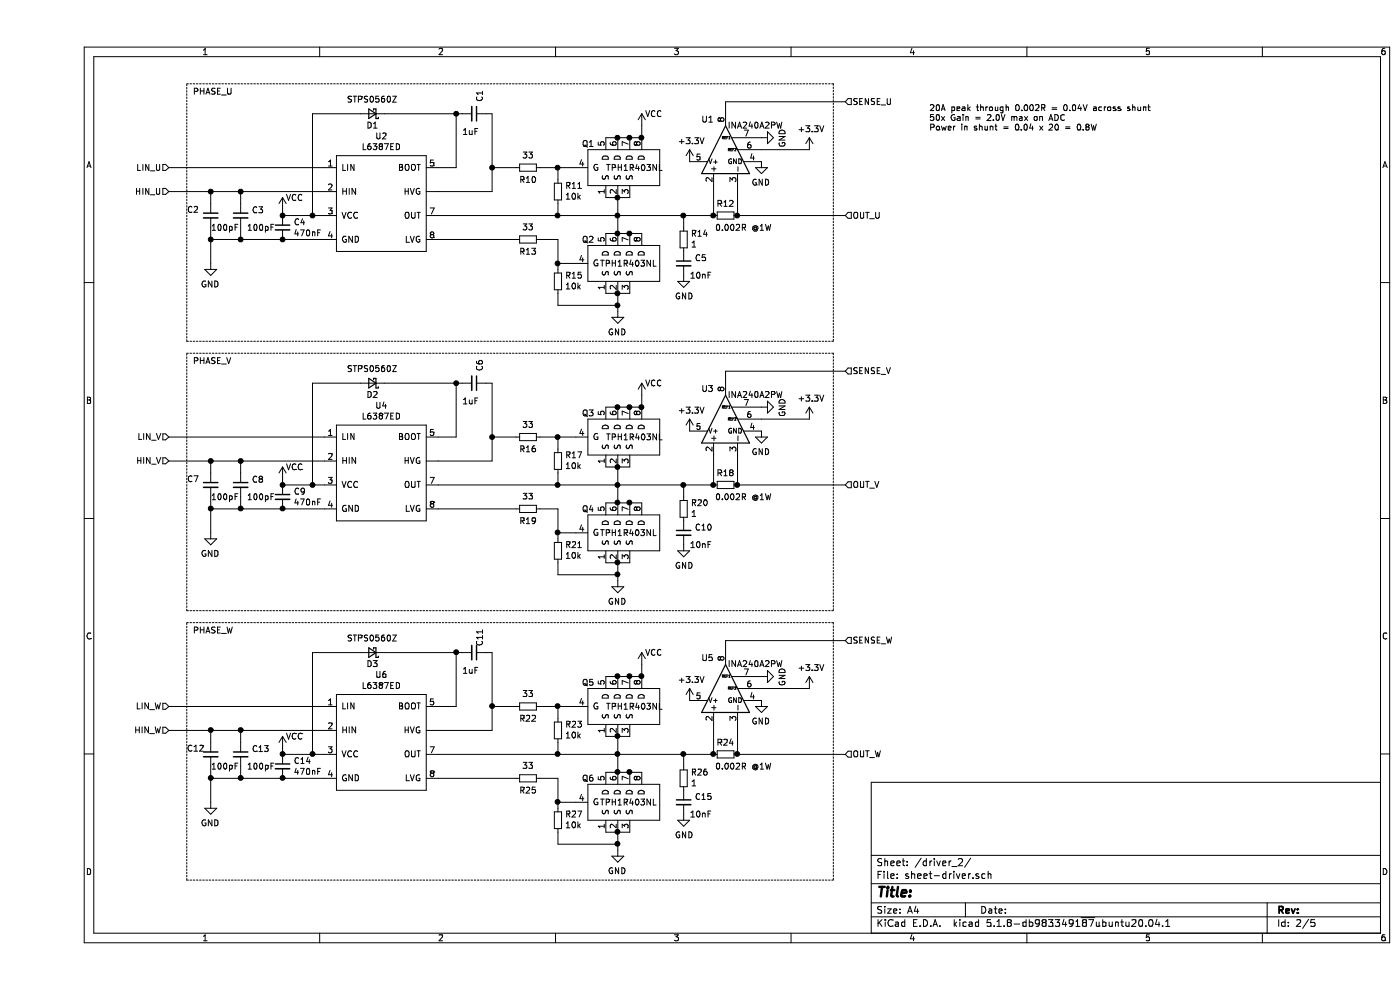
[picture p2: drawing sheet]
EESchema Schematic File Version 4
EELAYER 30 0
EELAYER END
$Descr A4 11693 8268
encoding utf-8
Sheet 2 5
Title ""
Date ""
Rev ""
Comp ""
Comment1 ""
Comment2 ""
Comment3 ""
Comment4 ""
$EndDescr
Text HLabel 1100 1400 0    50   Input ~ 0
LIN_U
Text HLabel 1100 1600 0    50   Input ~ 0
HIN_U
$Comp
L power:GND #PWR054
U 1 1
P 1450 2200
AR Path="/5FC111AC/5FC15F46" Ref="#PWR054"  Part="1" 
AR Path="/5FC11FE9/5FC15F46" Ref="#PWR027"  Part="1" 
F 0 "#PWR027" H 1450 1950 50  0001 C CNN
F 1 "GND" H 1455 2027 50  0000 C CNN
F 2 "" H 1450 2200 50  0001 C CNN
F 3 "" H 1450 2200 50  0001 C CNN
	1    1450 2200
	-1   0    0    -1  
$EndComp
$Comp
L Device:C_Small C17
U 1 1
P 1450 1800
AR Path="/5FC111AC/5FC17EFC" Ref="C17"  Part="1" 
AR Path="/5FC11FE9/5FC17EFC" Ref="C2"  Part="1" 
F 0 "C2" H 1250 1850 50  0000 L CNN
F 1 "100pF" H 1450 1700 50  0000 L CNN
F 2 "" H 1450 1800 50  0001 C CNN
F 3 "~" H 1450 1800 50  0001 C CNN
	1    1450 1800
	1    0    0    -1  
$EndComp
$Comp
L Device:C_Small C18
U 1 1
P 1700 1800
AR Path="/5FC111AC/5FC18D14" Ref="C18"  Part="1" 
AR Path="/5FC11FE9/5FC18D14" Ref="C3"  Part="1" 
F 0 "C3" H 1792 1846 50  0000 L CNN
F 1 "100pF" H 1750 1700 50  0000 L CNN
F 2 "" H 1700 1800 50  0001 C CNN
F 3 "~" H 1700 1800 50  0001 C CNN
	1    1700 1800
	1    0    0    -1  
$EndComp
Wire Wire Line
	1450 1700 1450 1600
Connection ~ 1450 1600
Wire Wire Line
	1450 2000 1450 2200
Wire Wire Line
	1450 1900 1450 2000
Connection ~ 1450 2000
Wire Wire Line
	1450 2000 1700 2000
Wire Wire Line
	1450 1600 1700 1600
Wire Wire Line
	1700 1700 1700 1600
Connection ~ 1700 1600
Wire Wire Line
	1700 1600 2400 1600
Wire Wire Line
	1700 1900 1700 2000
Connection ~ 1700 2000
Wire Wire Line
	1700 2000 2050 2000
$Comp
L power:VCC #PWR053
U 1 1
P 2050 1750
AR Path="/5FC111AC/5FC2F8E0" Ref="#PWR053"  Part="1" 
AR Path="/5FC11FE9/5FC2F8E0" Ref="#PWR026"  Part="1" 
F 0 "#PWR026" H 2050 1600 50  0001 C CNN
F 1 "VCC" H 2150 1850 50  0000 C CNN
F 2 "" H 2050 1750 50  0001 C CNN
F 3 "" H 2050 1750 50  0001 C CNN
	1    2050 1750
	1    0    0    -1  
$EndComp
$Comp
L Device:C_Small C19
U 1 1
P 2050 1900
AR Path="/5FC111AC/5FC30085" Ref="C19"  Part="1" 
AR Path="/5FC11FE9/5FC30085" Ref="C4"  Part="1" 
F 0 "C4" H 2142 1946 50  0000 L CNN
F 1 "470nF" H 2142 1855 50  0000 L CNN
F 2 "" H 2050 1900 50  0001 C CNN
F 3 "~" H 2050 1900 50  0001 C CNN
	1    2050 1900
	1    0    0    -1  
$EndComp
Connection ~ 2050 2000
Wire Wire Line
	2050 1800 2300 1800
Wire Wire Line
	2050 2000 2400 2000
Connection ~ 2050 1800
Wire Wire Line
	2050 1800 2050 1750
$Comp
L Device:D_Schottky_Small D4
U 1 1
P 2800 950
AR Path="/5FC111AC/5FC3376F" Ref="D4"  Part="1" 
AR Path="/5FC11FE9/5FC3376F" Ref="D1"  Part="1" 
F 0 "D1" H 2800 1050 50  0000 C CNN
F 1 "STPS0560Z" H 2800 834 50  0000 C CNN
F 2 "" V 2800 950 50  0001 C CNN
F 3 "~" V 2800 950 50  0001 C CNN
	1    2800 950 
	-1   0    0    1   
$EndComp
Wire Wire Line
	2300 1800 2300 950 
Wire Wire Line
	2300 950  2700 950 
Connection ~ 2300 1800
Wire Wire Line
	2300 1800 2400 1800
$Comp
L Device:C_Small C16
U 1 1
P 3650 950
AR Path="/5FC111AC/5FC33CF0" Ref="C16"  Part="1" 
AR Path="/5FC11FE9/5FC33CF0" Ref="C1"  Part="1" 
F 0 "C1" H 3450 1000 50  0000 L CNN
F 1 "1uF" V 3800 850 50  0000 L CNN
F 2 "" H 3650 950 50  0001 C CNN
F 3 "~" H 3650 950 50  0001 C CNN
	1    3650 950 
	0    1    1    0   
$EndComp
Wire Wire Line
	2900 950  3500 950 
Wire Wire Line
	3500 950  3500 1400
Wire Wire Line
	3500 1400 3350 1400
$Comp
L Device:R_Small R28
U 1 1
P 4100 1400
AR Path="/5FC111AC/5FC35678" Ref="R28"  Part="1" 
AR Path="/5FC11FE9/5FC35678" Ref="R10"  Part="1" 
F 0 "R10" V 4200 1400 50  0000 C CNN
F 1 "33" V 3995 1400 50  0000 C CNN
F 2 "" H 4100 1400 50  0001 C CNN
F 3 "~" H 4100 1400 50  0001 C CNN
	1    4100 1400
	0    1    1    0   
$EndComp
$Comp
L Device:R_Small R29
U 1 1
P 4350 1600
AR Path="/5FC111AC/5FC54BDA" Ref="R29"  Part="1" 
AR Path="/5FC11FE9/5FC54BDA" Ref="R11"  Part="1" 
F 0 "R11" H 4291 1554 50  0000 R CNN
F 1 "10k" H 4291 1645 50  0000 R CNN
F 2 "" H 4350 1600 50  0001 C CNN
F 3 "~" H 4350 1600 50  0001 C CNN
	1    4350 1600
	-1   0    0    1   
$EndComp
Text HLabel 6750 1800 2    50   Input ~ 0
OUT_U
$Comp
L power:VCC #PWR048
U 1 1
P 5050 1050
AR Path="/5FC111AC/5FC7A4F6" Ref="#PWR048"  Part="1" 
AR Path="/5FC11FE9/5FC7A4F6" Ref="#PWR021"  Part="1" 
F 0 "#PWR021" H 5050 900 50  0001 C CNN
F 1 "VCC" H 5150 1150 50  0000 C CNN
F 2 "" H 5050 1050 50  0001 C CNN
F 3 "" H 5050 1050 50  0001 C CNN
	1    5050 1050
	1    0    0    -1  
$EndComp
$Comp
L Device:C_Small C20
U 1 1
P 5400 2200
AR Path="/5FC111AC/5FC7FAE3" Ref="C20"  Part="1" 
AR Path="/5FC11FE9/5FC7FAE3" Ref="C5"  Part="1" 
F 0 "C5" H 5492 2246 50  0000 L CNN
F 1 "10nF" H 5450 2100 50  0000 L CNN
F 2 "" H 5400 2200 50  0001 C CNN
F 3 "~" H 5400 2200 50  0001 C CNN
	1    5400 2200
	1    0    0    -1  
$EndComp
$Comp
L Device:R_Small R32
U 1 1
P 5400 2000
AR Path="/5FC111AC/5FC7EAA1" Ref="R32"  Part="1" 
AR Path="/5FC11FE9/5FC7EAA1" Ref="R14"  Part="1" 
F 0 "R14" H 5341 1954 50  0000 R CNN
F 1 "1" H 5341 2045 50  0000 R CNN
F 2 "" H 5400 2000 50  0001 C CNN
F 3 "~" H 5400 2000 50  0001 C CNN
	1    5400 2000
	-1   0    0    1   
$EndComp
$Comp
L power:GND #PWR055
U 1 1
P 5400 2300
AR Path="/5FC111AC/5FC80EC2" Ref="#PWR055"  Part="1" 
AR Path="/5FC11FE9/5FC80EC2" Ref="#PWR028"  Part="1" 
F 0 "#PWR028" H 5400 2050 50  0001 C CNN
F 1 "GND" H 5405 2127 50  0000 C CNN
F 2 "" H 5400 2300 50  0001 C CNN
F 3 "" H 5400 2300 50  0001 C CNN
	1    5400 2300
	1    0    0    -1  
$EndComp
Wire Wire Line
	5400 1900 5400 1800
Wire Wire Line
	3350 1600 3800 1600
Wire Wire Line
	4350 1400 4500 1400
$Comp
L newo:TPH1R403NL Q7
U 1 1
P 4900 1000
AR Path="/5FC111AC/5FCAA25A" Ref="Q7"  Part="1" 
AR Path="/5FC11FE9/5FCAA25A" Ref="Q1"  Part="1" 
F 0 "Q1" H 4550 800 50  0000 L CNN
F 1 "TPH1R403NL" H 4750 600 50  0000 L CNN
F 2 "Package_SO:SOP-8-1EP_4.57x4.57mm_P1.27mm_EP4.57x4.45mm_ThermalVias" V 4600 550 50  0001 C CNN
F 3 "https://datasheet.lcsc.com/szlcsc/1811172346_TOSHIBA-TPH1R403NL_C83440.pdf" V 4600 550 50  0001 C CNN
	1    4900 1000
	1    0    0    -1  
$EndComp
Wire Wire Line
	4750 1150 4850 1150
Connection ~ 4850 1150
Wire Wire Line
	4850 1150 4950 1150
Connection ~ 4950 1150
Wire Wire Line
	4950 1150 5050 1150
$Comp
L Device:R_Small R31
U 1 1
P 4100 2000
AR Path="/5FC111AC/5FCBA31D" Ref="R31"  Part="1" 
AR Path="/5FC11FE9/5FCBA31D" Ref="R13"  Part="1" 
F 0 "R13" V 4200 2000 50  0000 C CNN
F 1 "33" V 3995 2000 50  0000 C CNN
F 2 "" H 4100 2000 50  0001 C CNN
F 3 "~" H 4100 2000 50  0001 C CNN
	1    4100 2000
	0    1    1    0   
$EndComp
$Comp
L Device:R_Small R33
U 1 1
P 4350 2350
AR Path="/5FC111AC/5FCBA323" Ref="R33"  Part="1" 
AR Path="/5FC11FE9/5FCBA323" Ref="R15"  Part="1" 
F 0 "R15" H 4291 2304 50  0000 R CNN
F 1 "10k" H 4291 2395 50  0000 R CNN
F 2 "" H 4350 2350 50  0001 C CNN
F 3 "~" H 4350 2350 50  0001 C CNN
	1    4350 2350
	-1   0    0    1   
$EndComp
$Comp
L newo:TPH1R403NL Q8
U 1 1
P 4900 1800
AR Path="/5FC111AC/5FCBA337" Ref="Q8"  Part="1" 
AR Path="/5FC11FE9/5FCBA337" Ref="Q2"  Part="1" 
F 0 "Q2" H 4550 1600 50  0000 L CNN
F 1 "TPH1R403NL" H 4700 1400 50  0000 L CNN
F 2 "Package_SO:SOP-8-1EP_4.57x4.57mm_P1.27mm_EP4.57x4.45mm_ThermalVias" V 4600 1350 50  0001 C CNN
F 3 "https://datasheet.lcsc.com/szlcsc/1811172346_TOSHIBA-TPH1R403NL_C83440.pdf" V 4600 1350 50  0001 C CNN
	1    4900 1800
	1    0    0    -1  
$EndComp
$Comp
L newo:L6387ED U8
U 1 1
P 2800 1550
AR Path="/5FC111AC/5FCBE2EE" Ref="U8"  Part="1" 
AR Path="/5FC11FE9/5FCBE2EE" Ref="U2"  Part="1" 
F 0 "U2" H 2875 1965 50  0000 C CNN
F 1 "L6387ED" H 2875 1874 50  0000 C CNN
F 2 "Package_SO:SOIC-8_3.9x4.9mm_P1.27mm" H 2650 1600 50  0001 C CNN
F 3 "" H 2650 1600 50  0001 C CNN
	1    2800 1550
	1    0    0    -1  
$EndComp
Wire Wire Line
	3800 950  3800 1400
Wire Wire Line
	3350 2000 4000 2000
Wire Wire Line
	3550 950  3500 950 
Connection ~ 3500 950 
Wire Wire Line
	3750 950  3800 950 
Wire Wire Line
	3350 1800 4350 1800
Wire Wire Line
	4350 1800 4350 1700
Connection ~ 4350 1800
Wire Wire Line
	4350 1500 4350 1400
Wire Wire Line
	4350 1400 4200 1400
Connection ~ 4350 1400
Wire Wire Line
	4000 1400 3800 1400
Connection ~ 3800 1400
Wire Wire Line
	3800 1400 3800 1600
Wire Wire Line
	4350 1800 4850 1800
Wire Wire Line
	4750 1650 4850 1650
Connection ~ 4850 1650
Wire Wire Line
	4850 1650 4950 1650
Wire Wire Line
	4850 1650 4850 1800
Connection ~ 4850 1800
Wire Wire Line
	5050 1950 4950 1950
Connection ~ 4850 1950
Wire Wire Line
	4850 1950 4750 1950
Connection ~ 4950 1950
Wire Wire Line
	4950 1950 4850 1950
Wire Wire Line
	4850 1800 4850 1950
Wire Wire Line
	4500 2200 4350 2200
Wire Wire Line
	4350 2200 4350 2000
Wire Wire Line
	4350 2000 4200 2000
Wire Wire Line
	4750 2450 4850 2450
Connection ~ 4850 2450
Wire Wire Line
	4850 2450 4950 2450
Wire Wire Line
	4850 2450 4850 2550
$Comp
L power:GND #PWR056
U 1 1
P 4850 2600
AR Path="/5FC111AC/5FCEFB42" Ref="#PWR056"  Part="1" 
AR Path="/5FC11FE9/5FCEFB42" Ref="#PWR029"  Part="1" 
F 0 "#PWR029" H 4850 2350 50  0001 C CNN
F 1 "GND" H 4855 2427 50  0000 C CNN
F 2 "" H 4850 2600 50  0001 C CNN
F 3 "" H 4850 2600 50  0001 C CNN
	1    4850 2600
	-1   0    0    -1  
$EndComp
Wire Wire Line
	4350 2250 4350 2200
Connection ~ 4350 2200
Wire Wire Line
	4350 2450 4350 2550
Wire Wire Line
	4350 2550 4850 2550
Connection ~ 4850 2550
Wire Wire Line
	4850 2550 4850 2600
Wire Wire Line
	5050 1050 5050 1150
Connection ~ 5050 1150
$Comp
L Amplifier_Current:INA240A2PW U7
U 1 1
P 5750 1250
AR Path="/5FC111AC/5FCFB87E" Ref="U7"  Part="1" 
AR Path="/5FC11FE9/5FCFB87E" Ref="U1"  Part="1" 
F 0 "U1" V 6000 1400 50  0000 C CNN
F 1 "INA240A2PW" V 5950 1000 50  0000 C CNN
F 2 "Package_SO:TSSOP-8_4.4x3mm_P0.65mm" H 5750 600 50  0001 C CNN
F 3 "http://www.ti.com/lit/ds/symlink/ina240.pdf" H 5900 1400 50  0001 C CNN
	1    5750 1250
	0    -1   -1   0   
$EndComp
$Comp
L power:GND #PWR052
U 1 1
P 6050 1350
AR Path="/5FC111AC/5FCFCFD3" Ref="#PWR052"  Part="1" 
AR Path="/5FC11FE9/5FCFCFD3" Ref="#PWR025"  Part="1" 
F 0 "#PWR025" H 6050 1100 50  0001 C CNN
F 1 "GND" H 6055 1177 50  0000 C CNN
F 2 "" H 6050 1350 50  0001 C CNN
F 3 "" H 6050 1350 50  0001 C CNN
	1    6050 1350
	-1   0    0    -1  
$EndComp
$Comp
L power:GND #PWR049
U 1 1
P 6050 1150
AR Path="/5FC111AC/5FD0157B" Ref="#PWR049"  Part="1" 
AR Path="/5FC11FE9/5FD0157B" Ref="#PWR022"  Part="1" 
F 0 "#PWR022" H 6050 900 50  0001 C CNN
F 1 "GND" H 6055 977 50  0000 C CNN
F 2 "" H 6050 1150 50  0001 C CNN
F 3 "" H 6050 1150 50  0001 C CNN
	1    6050 1150
	0    -1   1    0   
$EndComp
$Comp
L Device:R_Small R30
U 1 1
P 5750 1800
AR Path="/5FC111AC/5FD0299A" Ref="R30"  Part="1" 
AR Path="/5FC11FE9/5FD0299A" Ref="R12"  Part="1" 
F 0 "R12" V 5650 1800 50  0000 C CNN
F 1 "0.002R @1W" V 5850 1950 50  0000 C CNN
F 2 "" H 5750 1800 50  0001 C CNN
F 3 "~" H 5750 1800 50  0001 C CNN
	1    5750 1800
	0    1    1    0   
$EndComp
$Comp
L power:+3.3V #PWR050
U 1 1
P 6450 1250
AR Path="/5FC111AC/5FD0C97B" Ref="#PWR050"  Part="1" 
AR Path="/5FC11FE9/5FD0C97B" Ref="#PWR023"  Part="1" 
F 0 "#PWR023" H 6450 1100 50  0001 C CNN
F 1 "+3.3V" H 6465 1423 50  0000 C CNN
F 2 "" H 6450 1250 50  0001 C CNN
F 3 "" H 6450 1250 50  0001 C CNN
	1    6450 1250
	1    0    0    -1  
$EndComp
$Comp
L power:+3.3V #PWR051
U 1 1
P 5450 1350
AR Path="/5FC111AC/5FD20E16" Ref="#PWR051"  Part="1" 
AR Path="/5FC11FE9/5FD20E16" Ref="#PWR024"  Part="1" 
F 0 "#PWR024" H 5450 1200 50  0001 C CNN
F 1 "+3.3V" H 5465 1523 50  0000 C CNN
F 2 "" H 5450 1350 50  0001 C CNN
F 3 "" H 5450 1350 50  0001 C CNN
	1    5450 1350
	1    0    0    -1  
$EndComp
Wire Wire Line
	6050 1250 6450 1250
Text HLabel 6750 850  2    50   Input ~ 0
SENSE_U
Wire Wire Line
	5650 1550 5650 1800
Connection ~ 5650 1800
Wire Wire Line
	5850 1550 5850 1800
Connection ~ 5850 1800
Connection ~ 5400 1800
Wire Wire Line
	5400 1800 5650 1800
Wire Wire Line
	4850 1800 5400 1800
Wire Wire Line
	1100 1400 2400 1400
Wire Wire Line
	1100 1600 1450 1600
Wire Wire Line
	5850 1800 6750 1800
Text Notes 1300 800  0    50   ~ 0
PHASE_U
Wire Wire Line
	6750 850  5750 850 
Wire Wire Line
	5750 850  5750 950 
Wire Notes Line
	1250 700  6650 700 
Text HLabel 1100 5900 0    50   Input ~ 0
LIN_W
Text HLabel 1100 6100 0    50   Input ~ 0
HIN_W
$Comp
L power:GND #PWR072
U 1 1
P 1450 6700
AR Path="/5FC111AC/5FE25FA7" Ref="#PWR072"  Part="1" 
AR Path="/5FC11FE9/5FE25FA7" Ref="#PWR045"  Part="1" 
F 0 "#PWR045" H 1450 6450 50  0001 C CNN
F 1 "GND" H 1455 6527 50  0000 C CNN
F 2 "" H 1450 6700 50  0001 C CNN
F 3 "" H 1450 6700 50  0001 C CNN
	1    1450 6700
	-1   0    0    -1  
$EndComp
$Comp
L Device:C_Small C27
U 1 1
P 1450 6300
AR Path="/5FC111AC/5FE25FAD" Ref="C27"  Part="1" 
AR Path="/5FC11FE9/5FE25FAD" Ref="C12"  Part="1" 
F 0 "C12" H 1250 6350 50  0000 L CNN
F 1 "100pF" H 1450 6200 50  0000 L CNN
F 2 "" H 1450 6300 50  0001 C CNN
F 3 "~" H 1450 6300 50  0001 C CNN
	1    1450 6300
	1    0    0    -1  
$EndComp
$Comp
L Device:C_Small C28
U 1 1
P 1700 6300
AR Path="/5FC111AC/5FE25FB3" Ref="C28"  Part="1" 
AR Path="/5FC11FE9/5FE25FB3" Ref="C13"  Part="1" 
F 0 "C13" H 1792 6346 50  0000 L CNN
F 1 "100pF" H 1750 6200 50  0000 L CNN
F 2 "" H 1700 6300 50  0001 C CNN
F 3 "~" H 1700 6300 50  0001 C CNN
	1    1700 6300
	1    0    0    -1  
$EndComp
Wire Wire Line
	1450 6200 1450 6100
Connection ~ 1450 6100
Wire Wire Line
	1450 6500 1450 6700
Wire Wire Line
	1450 6400 1450 6500
Connection ~ 1450 6500
Wire Wire Line
	1450 6500 1700 6500
Wire Wire Line
	1450 6100 1700 6100
Wire Wire Line
	1700 6200 1700 6100
Connection ~ 1700 6100
Wire Wire Line
	1700 6100 2400 6100
Wire Wire Line
	1700 6400 1700 6500
Connection ~ 1700 6500
Wire Wire Line
	1700 6500 2050 6500
$Comp
L power:VCC #PWR071
U 1 1
P 2050 6250
AR Path="/5FC111AC/5FE25FC6" Ref="#PWR071"  Part="1" 
AR Path="/5FC11FE9/5FE25FC6" Ref="#PWR044"  Part="1" 
F 0 "#PWR044" H 2050 6100 50  0001 C CNN
F 1 "VCC" H 2150 6350 50  0000 C CNN
F 2 "" H 2050 6250 50  0001 C CNN
F 3 "" H 2050 6250 50  0001 C CNN
	1    2050 6250
	1    0    0    -1  
$EndComp
$Comp
L Device:C_Small C29
U 1 1
P 2050 6400
AR Path="/5FC111AC/5FE25FCC" Ref="C29"  Part="1" 
AR Path="/5FC11FE9/5FE25FCC" Ref="C14"  Part="1" 
F 0 "C14" H 2142 6446 50  0000 L CNN
F 1 "470nF" H 2142 6355 50  0000 L CNN
F 2 "" H 2050 6400 50  0001 C CNN
F 3 "~" H 2050 6400 50  0001 C CNN
	1    2050 6400
	1    0    0    -1  
$EndComp
Connection ~ 2050 6500
Wire Wire Line
	2050 6300 2300 6300
Wire Wire Line
	2050 6500 2400 6500
Connection ~ 2050 6300
Wire Wire Line
	2050 6300 2050 6250
$Comp
L Device:D_Schottky_Small D6
U 1 1
P 2800 5450
AR Path="/5FC111AC/5FE25FD7" Ref="D6"  Part="1" 
AR Path="/5FC11FE9/5FE25FD7" Ref="D3"  Part="1" 
F 0 "D3" H 2800 5550 50  0000 C CNN
F 1 "STPS0560Z" H 2800 5334 50  0000 C CNN
F 2 "" V 2800 5450 50  0001 C CNN
F 3 "~" V 2800 5450 50  0001 C CNN
	1    2800 5450
	-1   0    0    1   
$EndComp
Wire Wire Line
	2300 6300 2300 5450
Wire Wire Line
	2300 5450 2700 5450
Connection ~ 2300 6300
Wire Wire Line
	2300 6300 2400 6300
$Comp
L Device:C_Small C26
U 1 1
P 3650 5450
AR Path="/5FC111AC/5FE25FE1" Ref="C26"  Part="1" 
AR Path="/5FC11FE9/5FE25FE1" Ref="C11"  Part="1" 
F 0 "C11" H 3450 5500 50  0000 L CNN
F 1 "1uF" V 3800 5350 50  0000 L CNN
F 2 "" H 3650 5450 50  0001 C CNN
F 3 "~" H 3650 5450 50  0001 C CNN
	1    3650 5450
	0    1    1    0   
$EndComp
Wire Wire Line
	2900 5450 3500 5450
Wire Wire Line
	3500 5450 3500 5900
Wire Wire Line
	3500 5900 3350 5900
$Comp
L Device:R_Small R40
U 1 1
P 4100 5900
AR Path="/5FC111AC/5FE25FEA" Ref="R40"  Part="1" 
AR Path="/5FC11FE9/5FE25FEA" Ref="R22"  Part="1" 
F 0 "R22" V 4200 5900 50  0000 C CNN
F 1 "33" V 3995 5900 50  0000 C CNN
F 2 "" H 4100 5900 50  0001 C CNN
F 3 "~" H 4100 5900 50  0001 C CNN
	1    4100 5900
	0    1    1    0   
$EndComp
$Comp
L Device:R_Small R41
U 1 1
P 4350 6100
AR Path="/5FC111AC/5FE25FF0" Ref="R41"  Part="1" 
AR Path="/5FC11FE9/5FE25FF0" Ref="R23"  Part="1" 
F 0 "R23" H 4291 6054 50  0000 R CNN
F 1 "10k" H 4291 6145 50  0000 R CNN
F 2 "" H 4350 6100 50  0001 C CNN
F 3 "~" H 4350 6100 50  0001 C CNN
	1    4350 6100
	-1   0    0    1   
$EndComp
Text HLabel 6750 6300 2    50   Input ~ 0
OUT_W
$Comp
L power:VCC #PWR066
U 1 1
P 5050 5550
AR Path="/5FC111AC/5FE25FF7" Ref="#PWR066"  Part="1" 
AR Path="/5FC11FE9/5FE25FF7" Ref="#PWR039"  Part="1" 
F 0 "#PWR039" H 5050 5400 50  0001 C CNN
F 1 "VCC" H 5150 5650 50  0000 C CNN
F 2 "" H 5050 5550 50  0001 C CNN
F 3 "" H 5050 5550 50  0001 C CNN
	1    5050 5550
	1    0    0    -1  
$EndComp
$Comp
L Device:C_Small C30
U 1 1
P 5400 6700
AR Path="/5FC111AC/5FE25FFD" Ref="C30"  Part="1" 
AR Path="/5FC11FE9/5FE25FFD" Ref="C15"  Part="1" 
F 0 "C15" H 5492 6746 50  0000 L CNN
F 1 "10nF" H 5450 6600 50  0000 L CNN
F 2 "" H 5400 6700 50  0001 C CNN
F 3 "~" H 5400 6700 50  0001 C CNN
	1    5400 6700
	1    0    0    -1  
$EndComp
$Comp
L Device:R_Small R44
U 1 1
P 5400 6500
AR Path="/5FC111AC/5FE26003" Ref="R44"  Part="1" 
AR Path="/5FC11FE9/5FE26003" Ref="R26"  Part="1" 
F 0 "R26" H 5341 6454 50  0000 R CNN
F 1 "1" H 5341 6545 50  0000 R CNN
F 2 "" H 5400 6500 50  0001 C CNN
F 3 "~" H 5400 6500 50  0001 C CNN
	1    5400 6500
	-1   0    0    1   
$EndComp
$Comp
L power:GND #PWR073
U 1 1
P 5400 6800
AR Path="/5FC111AC/5FE26009" Ref="#PWR073"  Part="1" 
AR Path="/5FC11FE9/5FE26009" Ref="#PWR046"  Part="1" 
F 0 "#PWR046" H 5400 6550 50  0001 C CNN
F 1 "GND" H 5405 6627 50  0000 C CNN
F 2 "" H 5400 6800 50  0001 C CNN
F 3 "" H 5400 6800 50  0001 C CNN
	1    5400 6800
	1    0    0    -1  
$EndComp
Wire Wire Line
	5400 6400 5400 6300
Wire Wire Line
	3350 6100 3800 6100
Wire Wire Line
	4350 5900 4500 5900
$Comp
L newo:TPH1R403NL Q11
U 1 1
P 4900 5500
AR Path="/5FC111AC/5FE26012" Ref="Q11"  Part="1" 
AR Path="/5FC11FE9/5FE26012" Ref="Q5"  Part="1" 
F 0 "Q5" H 4550 5300 50  0000 L CNN
F 1 "TPH1R403NL" H 4750 5100 50  0000 L CNN
F 2 "Package_SO:SOP-8-1EP_4.57x4.57mm_P1.27mm_EP4.57x4.45mm_ThermalVias" V 4600 5050 50  0001 C CNN
F 3 "https://datasheet.lcsc.com/szlcsc/1811172346_TOSHIBA-TPH1R403NL_C83440.pdf" V 4600 5050 50  0001 C CNN
	1    4900 5500
	1    0    0    -1  
$EndComp
Wire Wire Line
	4750 5650 4850 5650
Connection ~ 4850 5650
Wire Wire Line
	4850 5650 4950 5650
Connection ~ 4950 5650
Wire Wire Line
	4950 5650 5050 5650
$Comp
L Device:R_Small R43
U 1 1
P 4100 6500
AR Path="/5FC111AC/5FE2601D" Ref="R43"  Part="1" 
AR Path="/5FC11FE9/5FE2601D" Ref="R25"  Part="1" 
F 0 "R25" V 4200 6500 50  0000 C CNN
F 1 "33" V 3995 6500 50  0000 C CNN
F 2 "" H 4100 6500 50  0001 C CNN
F 3 "~" H 4100 6500 50  0001 C CNN
	1    4100 6500
	0    1    1    0   
$EndComp
$Comp
L Device:R_Small R45
U 1 1
P 4350 6850
AR Path="/5FC111AC/5FE26023" Ref="R45"  Part="1" 
AR Path="/5FC11FE9/5FE26023" Ref="R27"  Part="1" 
F 0 "R27" H 4291 6804 50  0000 R CNN
F 1 "10k" H 4291 6895 50  0000 R CNN
F 2 "" H 4350 6850 50  0001 C CNN
F 3 "~" H 4350 6850 50  0001 C CNN
	1    4350 6850
	-1   0    0    1   
$EndComp
$Comp
L newo:TPH1R403NL Q12
U 1 1
P 4900 6300
AR Path="/5FC111AC/5FE26029" Ref="Q12"  Part="1" 
AR Path="/5FC11FE9/5FE26029" Ref="Q6"  Part="1" 
F 0 "Q6" H 4550 6100 50  0000 L CNN
F 1 "TPH1R403NL" H 4700 5900 50  0000 L CNN
F 2 "Package_SO:SOP-8-1EP_4.57x4.57mm_P1.27mm_EP4.57x4.45mm_ThermalVias" V 4600 5850 50  0001 C CNN
F 3 "https://datasheet.lcsc.com/szlcsc/1811172346_TOSHIBA-TPH1R403NL_C83440.pdf" V 4600 5850 50  0001 C CNN
	1    4900 6300
	1    0    0    -1  
$EndComp
$Comp
L newo:L6387ED U12
U 1 1
P 2800 6050
AR Path="/5FC111AC/5FE2602F" Ref="U12"  Part="1" 
AR Path="/5FC11FE9/5FE2602F" Ref="U6"  Part="1" 
F 0 "U6" H 2875 6465 50  0000 C CNN
F 1 "L6387ED" H 2875 6374 50  0000 C CNN
F 2 "Package_SO:SOIC-8_3.9x4.9mm_P1.27mm" H 2650 6100 50  0001 C CNN
F 3 "" H 2650 6100 50  0001 C CNN
	1    2800 6050
	1    0    0    -1  
$EndComp
Wire Wire Line
	3800 5450 3800 5900
Wire Wire Line
	3350 6500 4000 6500
Wire Wire Line
	3550 5450 3500 5450
Connection ~ 3500 5450
Wire Wire Line
	3750 5450 3800 5450
Wire Wire Line
	3350 6300 4350 6300
Wire Wire Line
	4350 6300 4350 6200
Connection ~ 4350 6300
Wire Wire Line
	4350 6000 4350 5900
Wire Wire Line
	4350 5900 4200 5900
Connection ~ 4350 5900
Wire Wire Line
	4000 5900 3800 5900
Connection ~ 3800 5900
Wire Wire Line
	3800 5900 3800 6100
Wire Wire Line
	4350 6300 4850 6300
Wire Wire Line
	4750 6150 4850 6150
Connection ~ 4850 6150
Wire Wire Line
	4850 6150 4950 6150
Wire Wire Line
	4850 6150 4850 6300
Connection ~ 4850 6300
Wire Wire Line
	5050 6450 4950 6450
Connection ~ 4850 6450
Wire Wire Line
	4850 6450 4750 6450
Connection ~ 4950 6450
Wire Wire Line
	4950 6450 4850 6450
Wire Wire Line
	4850 6300 4850 6450
Wire Wire Line
	4500 6700 4350 6700
Wire Wire Line
	4350 6700 4350 6500
Wire Wire Line
	4350 6500 4200 6500
Wire Wire Line
	4750 6950 4850 6950
Connection ~ 4850 6950
Wire Wire Line
	4850 6950 4950 6950
Wire Wire Line
	4850 6950 4850 7050
$Comp
L power:GND #PWR074
U 1 1
P 4850 7100
AR Path="/5FC111AC/5FE26056" Ref="#PWR074"  Part="1" 
AR Path="/5FC11FE9/5FE26056" Ref="#PWR047"  Part="1" 
F 0 "#PWR047" H 4850 6850 50  0001 C CNN
F 1 "GND" H 4855 6927 50  0000 C CNN
F 2 "" H 4850 7100 50  0001 C CNN
F 3 "" H 4850 7100 50  0001 C CNN
	1    4850 7100
	-1   0    0    -1  
$EndComp
Wire Wire Line
	4350 6750 4350 6700
Connection ~ 4350 6700
Wire Wire Line
	4350 6950 4350 7050
Wire Wire Line
	4350 7050 4850 7050
Connection ~ 4850 7050
Wire Wire Line
	4850 7050 4850 7100
Wire Wire Line
	5050 5550 5050 5650
Connection ~ 5050 5650
$Comp
L Amplifier_Current:INA240A2PW U11
U 1 1
P 5750 5750
AR Path="/5FC111AC/5FE26064" Ref="U11"  Part="1" 
AR Path="/5FC11FE9/5FE26064" Ref="U5"  Part="1" 
F 0 "U5" V 6000 5900 50  0000 C CNN
F 1 "INA240A2PW" V 5950 5500 50  0000 C CNN
F 2 "Package_SO:TSSOP-8_4.4x3mm_P0.65mm" H 5750 5100 50  0001 C CNN
F 3 "http://www.ti.com/lit/ds/symlink/ina240.pdf" H 5900 5900 50  0001 C CNN
	1    5750 5750
	0    -1   -1   0   
$EndComp
$Comp
L power:GND #PWR070
U 1 1
P 6050 5850
AR Path="/5FC111AC/5FE2606A" Ref="#PWR070"  Part="1" 
AR Path="/5FC11FE9/5FE2606A" Ref="#PWR043"  Part="1" 
F 0 "#PWR043" H 6050 5600 50  0001 C CNN
F 1 "GND" H 6055 5677 50  0000 C CNN
F 2 "" H 6050 5850 50  0001 C CNN
F 3 "" H 6050 5850 50  0001 C CNN
	1    6050 5850
	-1   0    0    -1  
$EndComp
$Comp
L power:GND #PWR067
U 1 1
P 6050 5650
AR Path="/5FC111AC/5FE26070" Ref="#PWR067"  Part="1" 
AR Path="/5FC11FE9/5FE26070" Ref="#PWR040"  Part="1" 
F 0 "#PWR040" H 6050 5400 50  0001 C CNN
F 1 "GND" H 6055 5477 50  0000 C CNN
F 2 "" H 6050 5650 50  0001 C CNN
F 3 "" H 6050 5650 50  0001 C CNN
	1    6050 5650
	0    -1   1    0   
$EndComp
$Comp
L Device:R_Small R42
U 1 1
P 5750 6300
AR Path="/5FC111AC/5FE26076" Ref="R42"  Part="1" 
AR Path="/5FC11FE9/5FE26076" Ref="R24"  Part="1" 
F 0 "R24" V 5650 6300 50  0000 C CNN
F 1 "0.002R @1W" V 5850 6450 50  0000 C CNN
F 2 "" H 5750 6300 50  0001 C CNN
F 3 "~" H 5750 6300 50  0001 C CNN
	1    5750 6300
	0    1    1    0   
$EndComp
$Comp
L power:+3.3V #PWR068
U 1 1
P 6450 5750
AR Path="/5FC111AC/5FE2607C" Ref="#PWR068"  Part="1" 
AR Path="/5FC11FE9/5FE2607C" Ref="#PWR041"  Part="1" 
F 0 "#PWR041" H 6450 5600 50  0001 C CNN
F 1 "+3.3V" H 6465 5923 50  0000 C CNN
F 2 "" H 6450 5750 50  0001 C CNN
F 3 "" H 6450 5750 50  0001 C CNN
	1    6450 5750
	1    0    0    -1  
$EndComp
$Comp
L power:+3.3V #PWR069
U 1 1
P 5450 5850
AR Path="/5FC111AC/5FE26082" Ref="#PWR069"  Part="1" 
AR Path="/5FC11FE9/5FE26082" Ref="#PWR042"  Part="1" 
F 0 "#PWR042" H 5450 5700 50  0001 C CNN
F 1 "+3.3V" H 5465 6023 50  0000 C CNN
F 2 "" H 5450 5850 50  0001 C CNN
F 3 "" H 5450 5850 50  0001 C CNN
	1    5450 5850
	1    0    0    -1  
$EndComp
Wire Wire Line
	6050 5750 6450 5750
Text HLabel 6750 5350 2    50   Input ~ 0
SENSE_W
Wire Wire Line
	5650 6050 5650 6300
Connection ~ 5650 6300
Wire Wire Line
	5850 6050 5850 6300
Connection ~ 5850 6300
Connection ~ 5400 6300
Wire Wire Line
	5400 6300 5650 6300
Wire Wire Line
	4850 6300 5400 6300
Wire Wire Line
	1100 5900 2400 5900
Wire Wire Line
	1100 6100 1450 6100
Wire Wire Line
	5850 6300 6750 6300
Text Notes 1300 5300 0    50   ~ 0
PHASE_W
Wire Wire Line
	6750 5350 5750 5350
Wire Wire Line
	5750 5350 5750 5450
Wire Notes Line
	1250 5200 6650 5200
Wire Notes Line
	6650 7350 1250 7350
Wire Notes Line
	1250 7350 1250 5200
Wire Notes Line
	6650 5200 6650 7350
Wire Notes Line
	6650 2950 6650 5100
Wire Notes Line
	1250 5100 1250 2950
Wire Notes Line
	6650 5100 1250 5100
Wire Notes Line
	1250 2950 6650 2950
Wire Wire Line
	5750 3100 5750 3200
Wire Wire Line
	6750 3100 5750 3100
Text Notes 1300 3050 0    50   ~ 0
PHASE_V
Wire Wire Line
	5850 4050 6750 4050
Wire Wire Line
	1100 3850 1450 3850
Wire Wire Line
	1100 3650 2400 3650
Wire Wire Line
	4850 4050 5400 4050
Wire Wire Line
	5400 4050 5650 4050
Connection ~ 5400 4050
Connection ~ 5850 4050
Wire Wire Line
	5850 3800 5850 4050
Connection ~ 5650 4050
Wire Wire Line
	5650 3800 5650 4050
Text HLabel 6750 3100 2    50   Input ~ 0
SENSE_V
Wire Wire Line
	6050 3500 6450 3500
$Comp
L power:+3.3V #PWR060
U 1 1
P 5450 3600
AR Path="/5FC111AC/5FE145CD" Ref="#PWR060"  Part="1" 
AR Path="/5FC11FE9/5FE145CD" Ref="#PWR033"  Part="1" 
F 0 "#PWR033" H 5450 3450 50  0001 C CNN
F 1 "+3.3V" H 5465 3773 50  0000 C CNN
F 2 "" H 5450 3600 50  0001 C CNN
F 3 "" H 5450 3600 50  0001 C CNN
	1    5450 3600
	1    0    0    -1  
$EndComp
$Comp
L power:+3.3V #PWR059
U 1 1
P 6450 3500
AR Path="/5FC111AC/5FE145C7" Ref="#PWR059"  Part="1" 
AR Path="/5FC11FE9/5FE145C7" Ref="#PWR032"  Part="1" 
F 0 "#PWR032" H 6450 3350 50  0001 C CNN
F 1 "+3.3V" H 6465 3673 50  0000 C CNN
F 2 "" H 6450 3500 50  0001 C CNN
F 3 "" H 6450 3500 50  0001 C CNN
	1    6450 3500
	1    0    0    -1  
$EndComp
$Comp
L Device:R_Small R36
U 1 1
P 5750 4050
AR Path="/5FC111AC/5FE145C1" Ref="R36"  Part="1" 
AR Path="/5FC11FE9/5FE145C1" Ref="R18"  Part="1" 
F 0 "R18" V 5650 4050 50  0000 C CNN
F 1 "0.002R @1W" V 5850 4200 50  0000 C CNN
F 2 "" H 5750 4050 50  0001 C CNN
F 3 "~" H 5750 4050 50  0001 C CNN
	1    5750 4050
	0    1    1    0   
$EndComp
$Comp
L power:GND #PWR058
U 1 1
P 6050 3400
AR Path="/5FC111AC/5FE145BB" Ref="#PWR058"  Part="1" 
AR Path="/5FC11FE9/5FE145BB" Ref="#PWR031"  Part="1" 
F 0 "#PWR031" H 6050 3150 50  0001 C CNN
F 1 "GND" H 6055 3227 50  0000 C CNN
F 2 "" H 6050 3400 50  0001 C CNN
F 3 "" H 6050 3400 50  0001 C CNN
	1    6050 3400
	0    -1   1    0   
$EndComp
$Comp
L power:GND #PWR061
U 1 1
P 6050 3600
AR Path="/5FC111AC/5FE145B5" Ref="#PWR061"  Part="1" 
AR Path="/5FC11FE9/5FE145B5" Ref="#PWR034"  Part="1" 
F 0 "#PWR034" H 6050 3350 50  0001 C CNN
F 1 "GND" H 6055 3427 50  0000 C CNN
F 2 "" H 6050 3600 50  0001 C CNN
F 3 "" H 6050 3600 50  0001 C CNN
	1    6050 3600
	-1   0    0    -1  
$EndComp
$Comp
L Amplifier_Current:INA240A2PW U9
U 1 1
P 5750 3500
AR Path="/5FC111AC/5FE145AF" Ref="U9"  Part="1" 
AR Path="/5FC11FE9/5FE145AF" Ref="U3"  Part="1" 
F 0 "U3" V 6000 3650 50  0000 C CNN
F 1 "INA240A2PW" V 5950 3250 50  0000 C CNN
F 2 "Package_SO:TSSOP-8_4.4x3mm_P0.65mm" H 5750 2850 50  0001 C CNN
F 3 "http://www.ti.com/lit/ds/symlink/ina240.pdf" H 5900 3650 50  0001 C CNN
	1    5750 3500
	0    -1   -1   0   
$EndComp
Connection ~ 5050 3400
Wire Wire Line
	5050 3300 5050 3400
Wire Wire Line
	4850 4800 4850 4850
Connection ~ 4850 4800
Wire Wire Line
	4350 4800 4850 4800
Wire Wire Line
	4350 4700 4350 4800
Connection ~ 4350 4450
Wire Wire Line
	4350 4500 4350 4450
$Comp
L power:GND #PWR065
U 1 1
P 4850 4850
AR Path="/5FC111AC/5FE145A1" Ref="#PWR065"  Part="1" 
AR Path="/5FC11FE9/5FE145A1" Ref="#PWR038"  Part="1" 
F 0 "#PWR038" H 4850 4600 50  0001 C CNN
F 1 "GND" H 4855 4677 50  0000 C CNN
F 2 "" H 4850 4850 50  0001 C CNN
F 3 "" H 4850 4850 50  0001 C CNN
	1    4850 4850
	-1   0    0    -1  
$EndComp
Wire Wire Line
	4850 4700 4850 4800
Wire Wire Line
	4850 4700 4950 4700
Connection ~ 4850 4700
Wire Wire Line
	4750 4700 4850 4700
Wire Wire Line
	4350 4250 4200 4250
Wire Wire Line
	4350 4450 4350 4250
Wire Wire Line
	4500 4450 4350 4450
Wire Wire Line
	4850 4050 4850 4200
Wire Wire Line
	4950 4200 4850 4200
Connection ~ 4950 4200
Wire Wire Line
	4850 4200 4750 4200
Connection ~ 4850 4200
Wire Wire Line
	5050 4200 4950 4200
Connection ~ 4850 4050
Wire Wire Line
	4850 3900 4850 4050
Wire Wire Line
	4850 3900 4950 3900
Connection ~ 4850 3900
Wire Wire Line
	4750 3900 4850 3900
Wire Wire Line
	4350 4050 4850 4050
Wire Wire Line
	3800 3650 3800 3850
Connection ~ 3800 3650
Wire Wire Line
	4000 3650 3800 3650
Connection ~ 4350 3650
Wire Wire Line
	4350 3650 4200 3650
Wire Wire Line
	4350 3750 4350 3650
Connection ~ 4350 4050
Wire Wire Line
	4350 4050 4350 3950
Wire Wire Line
	3350 4050 4350 4050
Wire Wire Line
	3750 3200 3800 3200
Connection ~ 3500 3200
Wire Wire Line
	3550 3200 3500 3200
Wire Wire Line
	3350 4250 4000 4250
Wire Wire Line
	3800 3200 3800 3650
$Comp
L newo:L6387ED U10
U 1 1
P 2800 3800
AR Path="/5FC111AC/5FE1457A" Ref="U10"  Part="1" 
AR Path="/5FC11FE9/5FE1457A" Ref="U4"  Part="1" 
F 0 "U4" H 2875 4215 50  0000 C CNN
F 1 "L6387ED" H 2875 4124 50  0000 C CNN
F 2 "Package_SO:SOIC-8_3.9x4.9mm_P1.27mm" H 2650 3850 50  0001 C CNN
F 3 "" H 2650 3850 50  0001 C CNN
	1    2800 3800
	1    0    0    -1  
$EndComp
$Comp
L newo:TPH1R403NL Q10
U 1 1
P 4900 4050
AR Path="/5FC111AC/5FE14574" Ref="Q10"  Part="1" 
AR Path="/5FC11FE9/5FE14574" Ref="Q4"  Part="1" 
F 0 "Q4" H 4550 3850 50  0000 L CNN
F 1 "TPH1R403NL" H 4700 3650 50  0000 L CNN
F 2 "Package_SO:SOP-8-1EP_4.57x4.57mm_P1.27mm_EP4.57x4.45mm_ThermalVias" V 4600 3600 50  0001 C CNN
F 3 "https://datasheet.lcsc.com/szlcsc/1811172346_TOSHIBA-TPH1R403NL_C83440.pdf" V 4600 3600 50  0001 C CNN
	1    4900 4050
	1    0    0    -1  
$EndComp
$Comp
L Device:R_Small R39
U 1 1
P 4350 4600
AR Path="/5FC111AC/5FE1456E" Ref="R39"  Part="1" 
AR Path="/5FC11FE9/5FE1456E" Ref="R21"  Part="1" 
F 0 "R21" H 4291 4554 50  0000 R CNN
F 1 "10k" H 4291 4645 50  0000 R CNN
F 2 "" H 4350 4600 50  0001 C CNN
F 3 "~" H 4350 4600 50  0001 C CNN
	1    4350 4600
	-1   0    0    1   
$EndComp
$Comp
L Device:R_Small R37
U 1 1
P 4100 4250
AR Path="/5FC111AC/5FE14568" Ref="R37"  Part="1" 
AR Path="/5FC11FE9/5FE14568" Ref="R19"  Part="1" 
F 0 "R19" V 4200 4250 50  0000 C CNN
F 1 "33" V 3995 4250 50  0000 C CNN
F 2 "" H 4100 4250 50  0001 C CNN
F 3 "~" H 4100 4250 50  0001 C CNN
	1    4100 4250
	0    1    1    0   
$EndComp
Wire Wire Line
	4950 3400 5050 3400
Connection ~ 4950 3400
Wire Wire Line
	4850 3400 4950 3400
Connection ~ 4850 3400
Wire Wire Line
	4750 3400 4850 3400
$Comp
L newo:TPH1R403NL Q9
U 1 1
P 4900 3250
AR Path="/5FC111AC/5FE1455D" Ref="Q9"  Part="1" 
AR Path="/5FC11FE9/5FE1455D" Ref="Q3"  Part="1" 
F 0 "Q3" H 4550 3050 50  0000 L CNN
F 1 "TPH1R403NL" H 4750 2850 50  0000 L CNN
F 2 "Package_SO:SOP-8-1EP_4.57x4.57mm_P1.27mm_EP4.57x4.45mm_ThermalVias" V 4600 2800 50  0001 C CNN
F 3 "https://datasheet.lcsc.com/szlcsc/1811172346_TOSHIBA-TPH1R403NL_C83440.pdf" V 4600 2800 50  0001 C CNN
	1    4900 3250
	1    0    0    -1  
$EndComp
Wire Wire Line
	4350 3650 4500 3650
Wire Wire Line
	3350 3850 3800 3850
Wire Wire Line
	5400 4150 5400 4050
$Comp
L power:GND #PWR064
U 1 1
P 5400 4550
AR Path="/5FC111AC/5FE14554" Ref="#PWR064"  Part="1" 
AR Path="/5FC11FE9/5FE14554" Ref="#PWR037"  Part="1" 
F 0 "#PWR037" H 5400 4300 50  0001 C CNN
F 1 "GND" H 5405 4377 50  0000 C CNN
F 2 "" H 5400 4550 50  0001 C CNN
F 3 "" H 5400 4550 50  0001 C CNN
	1    5400 4550
	1    0    0    -1  
$EndComp
$Comp
L Device:R_Small R38
U 1 1
P 5400 4250
AR Path="/5FC111AC/5FE1454E" Ref="R38"  Part="1" 
AR Path="/5FC11FE9/5FE1454E" Ref="R20"  Part="1" 
F 0 "R20" H 5341 4204 50  0000 R CNN
F 1 "1" H 5341 4295 50  0000 R CNN
F 2 "" H 5400 4250 50  0001 C CNN
F 3 "~" H 5400 4250 50  0001 C CNN
	1    5400 4250
	-1   0    0    1   
$EndComp
$Comp
L Device:C_Small C25
U 1 1
P 5400 4450
AR Path="/5FC111AC/5FE14548" Ref="C25"  Part="1" 
AR Path="/5FC11FE9/5FE14548" Ref="C10"  Part="1" 
F 0 "C10" H 5492 4496 50  0000 L CNN
F 1 "10nF" H 5450 4350 50  0000 L CNN
F 2 "" H 5400 4450 50  0001 C CNN
F 3 "~" H 5400 4450 50  0001 C CNN
	1    5400 4450
	1    0    0    -1  
$EndComp
$Comp
L power:VCC #PWR057
U 1 1
P 5050 3300
AR Path="/5FC111AC/5FE14542" Ref="#PWR057"  Part="1" 
AR Path="/5FC11FE9/5FE14542" Ref="#PWR030"  Part="1" 
F 0 "#PWR030" H 5050 3150 50  0001 C CNN
F 1 "VCC" H 5150 3400 50  0000 C CNN
F 2 "" H 5050 3300 50  0001 C CNN
F 3 "" H 5050 3300 50  0001 C CNN
	1    5050 3300
	1    0    0    -1  
$EndComp
Text HLabel 6750 4050 2    50   Input ~ 0
OUT_V
$Comp
L Device:R_Small R35
U 1 1
P 4350 3850
AR Path="/5FC111AC/5FE1453B" Ref="R35"  Part="1" 
AR Path="/5FC11FE9/5FE1453B" Ref="R17"  Part="1" 
F 0 "R17" H 4291 3804 50  0000 R CNN
F 1 "10k" H 4291 3895 50  0000 R CNN
F 2 "" H 4350 3850 50  0001 C CNN
F 3 "~" H 4350 3850 50  0001 C CNN
	1    4350 3850
	-1   0    0    1   
$EndComp
$Comp
L Device:R_Small R34
U 1 1
P 4100 3650
AR Path="/5FC111AC/5FE14535" Ref="R34"  Part="1" 
AR Path="/5FC11FE9/5FE14535" Ref="R16"  Part="1" 
F 0 "R16" V 4200 3650 50  0000 C CNN
F 1 "33" V 3995 3650 50  0000 C CNN
F 2 "" H 4100 3650 50  0001 C CNN
F 3 "~" H 4100 3650 50  0001 C CNN
	1    4100 3650
	0    1    1    0   
$EndComp
Wire Wire Line
	3500 3650 3350 3650
Wire Wire Line
	3500 3200 3500 3650
Wire Wire Line
	2900 3200 3500 3200
$Comp
L Device:C_Small C21
U 1 1
P 3650 3200
AR Path="/5FC111AC/5FE1452C" Ref="C21"  Part="1" 
AR Path="/5FC11FE9/5FE1452C" Ref="C6"  Part="1" 
F 0 "C6" H 3450 3250 50  0000 L CNN
F 1 "1uF" V 3800 3100 50  0000 L CNN
F 2 "" H 3650 3200 50  0001 C CNN
F 3 "~" H 3650 3200 50  0001 C CNN
	1    3650 3200
	0    1    1    0   
$EndComp
Wire Wire Line
	2300 4050 2400 4050
Connection ~ 2300 4050
Wire Wire Line
	2300 3200 2700 3200
Wire Wire Line
	2300 4050 2300 3200
$Comp
L Device:D_Schottky_Small D5
U 1 1
P 2800 3200
AR Path="/5FC111AC/5FE14522" Ref="D5"  Part="1" 
AR Path="/5FC11FE9/5FE14522" Ref="D2"  Part="1" 
F 0 "D2" H 2800 3300 50  0000 C CNN
F 1 "STPS0560Z" H 2800 3084 50  0000 C CNN
F 2 "" V 2800 3200 50  0001 C CNN
F 3 "~" V 2800 3200 50  0001 C CNN
	1    2800 3200
	-1   0    0    1   
$EndComp
Wire Wire Line
	2050 4050 2050 4000
Connection ~ 2050 4050
Wire Wire Line
	2050 4250 2400 4250
Wire Wire Line
	2050 4050 2300 4050
Connection ~ 2050 4250
$Comp
L Device:C_Small C24
U 1 1
P 2050 4150
AR Path="/5FC111AC/5FE14517" Ref="C24"  Part="1" 
AR Path="/5FC11FE9/5FE14517" Ref="C9"  Part="1" 
F 0 "C9" H 2142 4196 50  0000 L CNN
F 1 "470nF" H 2142 4105 50  0000 L CNN
F 2 "" H 2050 4150 50  0001 C CNN
F 3 "~" H 2050 4150 50  0001 C CNN
	1    2050 4150
	1    0    0    -1  
$EndComp
$Comp
L power:VCC #PWR062
U 1 1
P 2050 4000
AR Path="/5FC111AC/5FE14511" Ref="#PWR062"  Part="1" 
AR Path="/5FC11FE9/5FE14511" Ref="#PWR035"  Part="1" 
F 0 "#PWR035" H 2050 3850 50  0001 C CNN
F 1 "VCC" H 2150 4100 50  0000 C CNN
F 2 "" H 2050 4000 50  0001 C CNN
F 3 "" H 2050 4000 50  0001 C CNN
	1    2050 4000
	1    0    0    -1  
$EndComp
Wire Wire Line
	1700 4250 2050 4250
Connection ~ 1700 4250
Wire Wire Line
	1700 4150 1700 4250
Wire Wire Line
	1700 3850 2400 3850
Connection ~ 1700 3850
Wire Wire Line
	1700 3950 1700 3850
Wire Wire Line
	1450 3850 1700 3850
Wire Wire Line
	1450 4250 1700 4250
Connection ~ 1450 4250
Wire Wire Line
	1450 4150 1450 4250
Wire Wire Line
	1450 4250 1450 4450
Connection ~ 1450 3850
Wire Wire Line
	1450 3950 1450 3850
$Comp
L Device:C_Small C23
U 1 1
P 1700 4050
AR Path="/5FC111AC/5FE144FE" Ref="C23"  Part="1" 
AR Path="/5FC11FE9/5FE144FE" Ref="C8"  Part="1" 
F 0 "C8" H 1792 4096 50  0000 L CNN
F 1 "100pF" H 1750 3950 50  0000 L CNN
F 2 "" H 1700 4050 50  0001 C CNN
F 3 "~" H 1700 4050 50  0001 C CNN
	1    1700 4050
	1    0    0    -1  
$EndComp
$Comp
L Device:C_Small C22
U 1 1
P 1450 4050
AR Path="/5FC111AC/5FE144F8" Ref="C22"  Part="1" 
AR Path="/5FC11FE9/5FE144F8" Ref="C7"  Part="1" 
F 0 "C7" H 1250 4100 50  0000 L CNN
F 1 "100pF" H 1450 3950 50  0000 L CNN
F 2 "" H 1450 4050 50  0001 C CNN
F 3 "~" H 1450 4050 50  0001 C CNN
	1    1450 4050
	1    0    0    -1  
$EndComp
$Comp
L power:GND #PWR063
U 1 1
P 1450 4450
AR Path="/5FC111AC/5FE144F2" Ref="#PWR063"  Part="1" 
AR Path="/5FC11FE9/5FE144F2" Ref="#PWR036"  Part="1" 
F 0 "#PWR036" H 1450 4200 50  0001 C CNN
F 1 "GND" H 1455 4277 50  0000 C CNN
F 2 "" H 1450 4450 50  0001 C CNN
F 3 "" H 1450 4450 50  0001 C CNN
	1    1450 4450
	-1   0    0    -1  
$EndComp
Text HLabel 1100 3850 0    50   Input ~ 0
HIN_V
Text HLabel 1100 3650 0    50   Input ~ 0
LIN_V
Wire Notes Line
	6650 700  6650 2850
Wire Notes Line
	1250 2850 1250 700 
Wire Notes Line
	6650 2850 1250 2850
Text Notes 7450 1100 0    50   ~ 0
20A peak through 0.002R = 0.04V across shunt\n50x Gain = 2.0V max on ADC\nPower in shunt = 0.04 x 20 = 0.8W
$EndSCHEMATC
